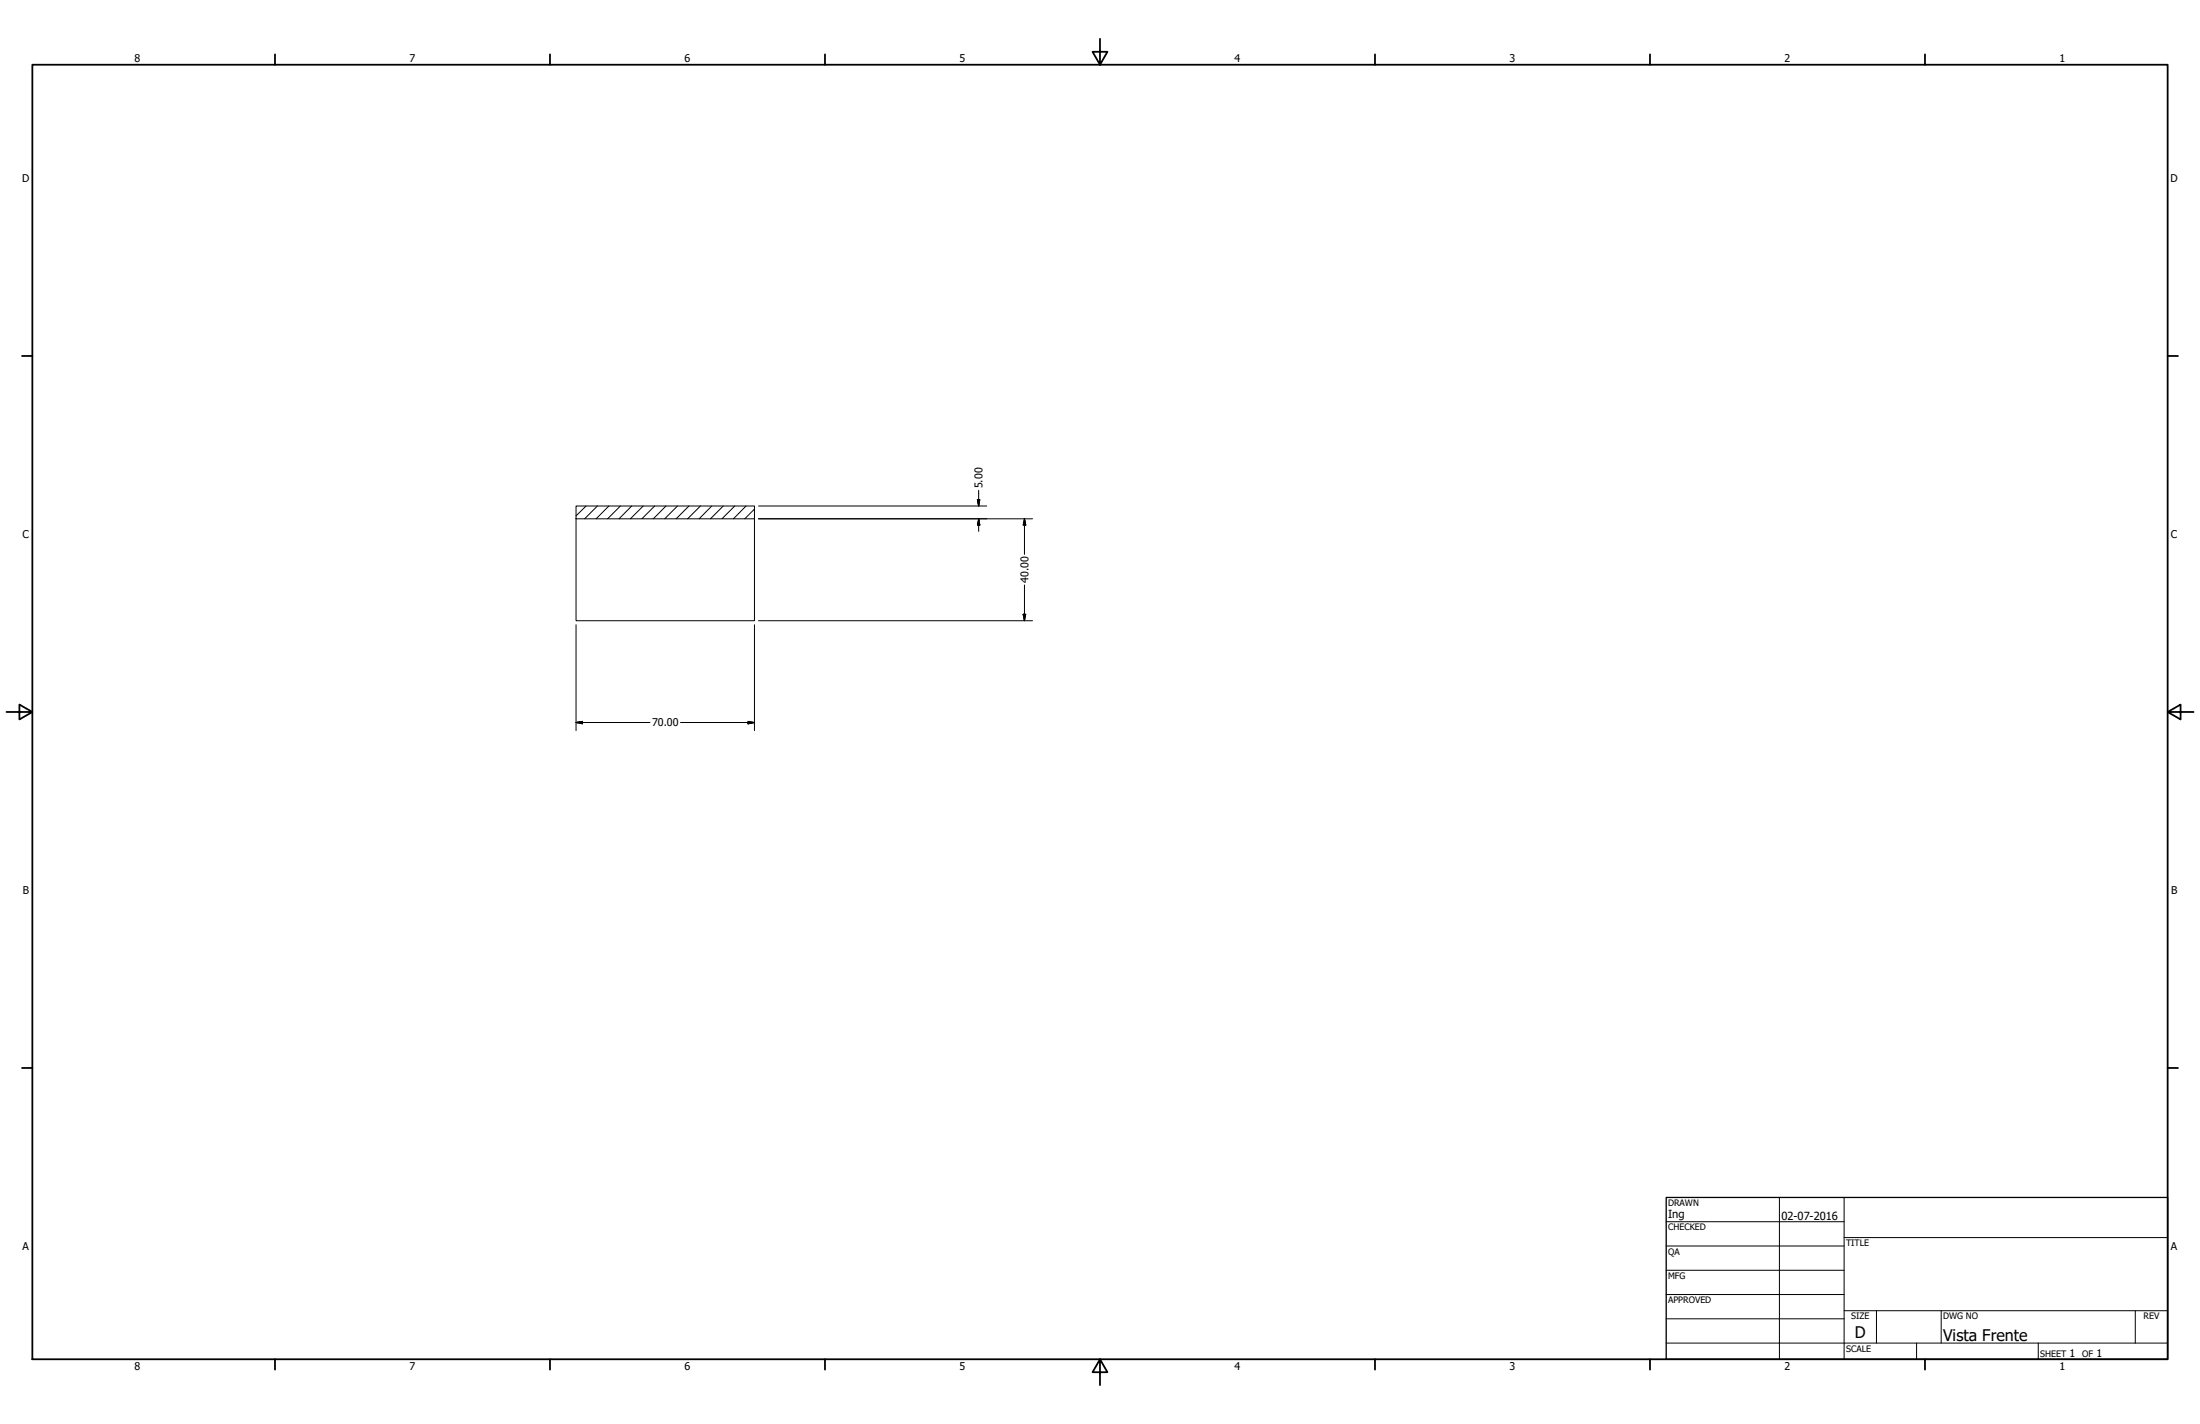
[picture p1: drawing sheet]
<svg xmlns="http://www.w3.org/2000/svg" width="864mm" height="559mm" viewBox="0 0 864 559" stroke-linecap="round" stroke-linejoin="round" font-family="sans-serif">
<!-- layer: Hatch (ANSI) -->
<g fill="none" stroke="#000" stroke-width=".39">
<path d="M230.1 198.6l-4 3.8M234.5 198.6l-5 5M239 198.6l-5 5M243.5 198.6l-5 5M248 198.6l-5 5M252.5 198.6l-5 5M257 198.6l-5 5M261.4 198.6l-4.9 5M265.9 198.6l-5 5M270.4 198.6l-5 5M275 198.6l-5.1 5M279.4 198.6l-5 5"/>
<path d="M283.9 198.6l-5 5M288.4 198.6l-5 5M292.9 198.6l-5 5M296.2 199.8l-3.8 3.8"/>
</g>
<!-- layer: Border (ANSI) -->
<g fill="none" stroke="#000" stroke-width=".7">
<path d="M431.8 15.2v10.2l-2.9-5.1h5.8l-2.9 5.1M12.7 25.4h838.2v508h-838.2zM107.9 21.3v4.1M215.9 21.3v4.1M323.8 21.3v4.1M539.8 21.3v4.1M647.7 21.3v4.1M755.6 21.3v4.1M8.6 139.7h4.1M850.9 139.7h4.1M2.5 279.4h10.2l-5.1-2.9v5.8l5.1-2.9M850.9 279.4l5.1 2.9v-5.8l-5.1 2.9h10.2"/>
<path d="M8.6 419.1h4.1M850.9 419.1h4.1M107.9 533.4v4.1M215.9 533.4v4.1M323.8 533.4v4.1M431.8 533.4l2.9 5.1h-5.8l2.9-5.1v10.2M539.8 533.4v4.1M647.7 533.4v4.1M755.6 533.4v4.1"/>
</g>
<!-- layer: Title (ANSI) -->
<g fill="none" stroke="#000" stroke-width=".39">
<path d="M654 479.4h69.9M698.5 469.9v63.5M723.9 469.9v63.5M654 488.9h69.9M654 498.5h69.9M723.9 485.6h127M654 508h69.9M654 517.5h69.9M723.9 514.3h127M736.6 514.3v12.7M762 514.3v12.7M838.2 514.3v12.7"/>
<path d="M654 527h196.9M752.3 527v6.4M800.1 527v6.4"/>
</g>
<path d="M654 469.9h196.9v63.5h-196.9z" fill="none" stroke="#000" stroke-width=".51"/>
<!-- layer: Sketch Geometry (ANSI) -->
<path d="M226.1 198.6h70.1v5h-70.1zM226.1 203.6v40h70.1v-40" fill="none" stroke="#000" stroke-width=".39"/>
<!-- layer: Dimension (ANSI) -->
<g fill="none" stroke="#000" stroke-width=".39">
<path d="M297.8 198.6h89.5M383.7 196.1h.9l-.4 2.5zM384.2 192.4v6.2M297.8 203.6h107.5M384.2 203.6l.4 2.5h-.9zM384.2 203.6v4.9M402.1 203.6l.6 2.5h-1.1zM402.1 203.6v14M402.1 229.6v14M226.1 245.2v41.5M296.2 245.2v41.5M297.8 243.6h107.5"/>
<path d="M401.6 241h1.1l-.6 2.6zM226.1 283.5l2.6-.4v.9zM226.1 283.5h29M267.1 283.5h29.1M293.6 283.1l2.6 .4-2.6 .5z"/>
</g>
<path d="M383.7 196.1l.5 2.5zM383.7 196.1h.9l-.4 2.5zM384.2 203.6l.4 2.5zM384.2 203.6l.4 2.5h-.9zM402.1 203.6l.6 2.5zM402.1 203.6l.6 2.5h-1.1zM401.6 241l.5 2.6zM401.6 241h1.1l-.6 2.6zM226.1 283.5l2.6-.4zM226.1 283.5l2.6-.4v.9zM293.6 284l2.6-.5zM293.6 283.1l2.6 .4-2.6 .5z" fill="#000" stroke="#000" stroke-width=".39"/>
<g font-size="6.3">
<text x="728.1" y="524.9">D</text>
<text x="762.8" y="526.2">Vista Frente</text>
</g>
<g font-size="4.4">
<text x="654.8" y="477.8">Ing</text>
<text x="699.3" y="478.6">02-07-2016</text>
</g>
<g font-size="4.2">
<text x="52.8" y="24.4">8</text>
<text x="160.8" y="24.4">7</text>
<text x="268.7" y="24.4">6</text>
<text x="376.7" y="24.4">5</text>
<text x="484.6" y="24.4">4</text>
<text x="592.6" y="24.4">3</text>
<text x="700.5" y="24.4">2</text>
<text x="808.5" y="24.4">1</text>
<text x="8.8" y="71.4">D</text>
<text x="852" y="71.4">D</text>
<text x="385.7" y="191.6" transform="rotate(-90 385.7 191.6)">5.00</text>
<text x="8.9" y="211.1">C</text>
<text x="852.2" y="211.1">C</text>
<text x="403.7" y="228.8" transform="rotate(-90 403.7 228.8)">40.00</text>
<text x="256" y="285.1">70.00</text>
<text x="9" y="350.8">B</text>
<text x="852.2" y="350.8">B</text>
<text x="8.9" y="490.5">A</text>
<text x="852.2" y="490.5">A</text>
<text x="812.4" y="532.6">1</text>
<text x="823" y="532.6">1</text>
<text x="52.8" y="537.5">8</text>
<text x="160.8" y="537.5">7</text>
<text x="268.7" y="537.5">6</text>
<text x="376.7" y="537.5">5</text>
<text x="484.6" y="537.5">4</text>
<text x="592.6" y="537.5">3</text>
<text x="700.5" y="537.5">2</text>
<text x="808.5" y="537.5">1</text>
</g>
<g font-size="3.5">
<text x="654.8" y="473.2">DRAWN</text>
<text x="654.8" y="482.8">CHECKED</text>
<text x="724.7" y="488.9">TITLE</text>
<text x="654.8" y="492.3">QA</text>
<text x="654.8" y="501.8">MFG</text>
<text x="654.8" y="511.4">APPROVED</text>
<text x="726.7" y="517.7">SIZE</text>
<text x="762.8" y="517.7">DWG NO</text>
<text x="841.4" y="517.7">REV</text>
<text x="724.7" y="530.4">SCALE</text>
<text x="800.9" y="532.6">SHEET</text>
<text x="817.4" y="532.6">OF</text>
</g>
</svg>
